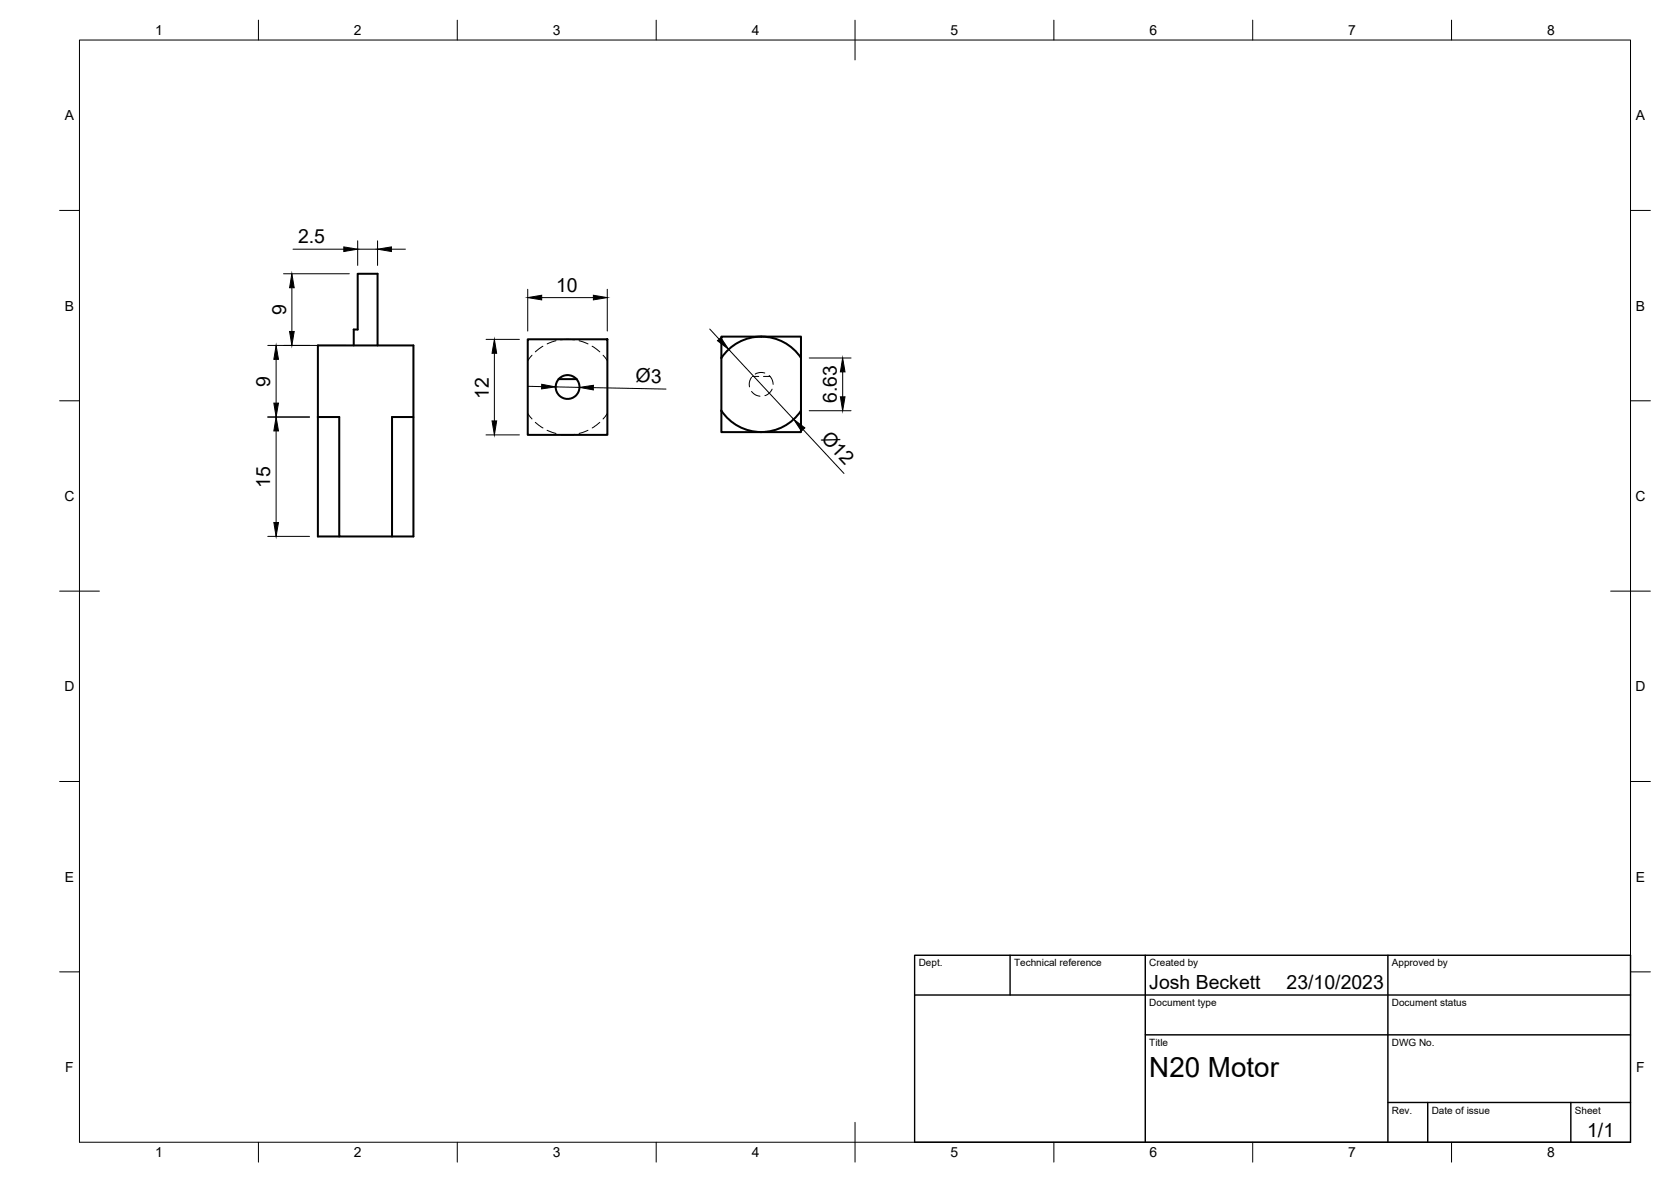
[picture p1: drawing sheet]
<svg xmlns="http://www.w3.org/2000/svg" width="420mm" height="297mm" viewBox="0 0 420 297" stroke-linecap="round" stroke-linejoin="round" font-family="sans-serif">
<!-- layer: Visible -->
<g fill="none" stroke="#000" stroke-width=".51">
<path d="M88.9 86.8v-4h1v-14h5v18M132.7 85.3h20v24h-20zM140.5 95.3h4.4M181.4 90a12 12 0 0 1 20 0M201.4 90v-5.4h-20v24h20v-5.4M201.4 90v13.2M79.9 104.8h5.4v30h13.3v-30h5.3v-18h-24v48h5.4M103.9 104.8v30h-5.3M181.4 103.2a12 12 0 0 0 20 0"/>
<circle cx="142.7" cy="97.3" r="3"/>
</g>
<!-- layer: Hidden -->
<g fill="none" stroke="#000" stroke-width=".25">
<path d="M133.8 89.3l-1.1 1.3M136.5 87l-1.9 1.4M139.8 85.6l-2.2 .8M141 85.4l1.7-.1 1.7 .1M145.6 85.6l2.2 .8M148.9 87l1.9 1.4M151.6 89.3l1.1 1.3M189 94.8l-.6 1.3 .1 1.1M189 98.4l.7 .7 1.4 .5M189.1 94.6h1.7M192 94.6h1.6M192.3 93.8l-1.2-.2-1.2 .4"/>
<path d="M193.4 94.4l.6 .8 .4 1.4M194.1 97.8l-.7 1-1.1 .6M132.7 103.9l1.1 1.4M134.6 106.1l1.9 1.5M137.6 108.1l2.2 .8M141 109.2l1.7 .1 1.7-.1M147.8 108.1l-2.2 .8M150.8 106.1l-1.9 1.5M152.7 103.9l-1.1 1.4"/>
</g>
<!-- layer: BORDER -->
<g fill="none" stroke="#000" stroke-width=".25">
<path d="M20 10.1h390v276.9h-390zM65 5.1v5M115 5.1v5M165 5.1v5M215 5.1v10M265 5.1v5M315 5.1v5M365 5.1v5M15 52.9h5M410 52.9h5M15 100.7h5M410 100.7h5"/>
<path d="M15 148.6h10M405 148.6h10M15 196.4h5M410 196.4h5M15 244.2h5M410 244.2h5M65 287v5M115 287v5M165 287v5M215 282.1v9.9M265 287v5M315 287v5"/>
<path d="M365 287v5"/>
</g>
<!-- layer: TITLEBLOCK -->
<path d="M230 240.1h180v46.9h-180zM230 250h180M254 240.1v9.9M288 240.1v46.9M349 240.1v46.9M288 260.1h122M349 277.1h61M359 277.1v9.9M395 277.1v9.9" fill="none" stroke="#000" stroke-width=".36"/>
<!-- layer: FD_Dimensions -->
<g fill="none" stroke="#000" stroke-width=".25">
<path d="M71.3 68.8h16.5M73.4 72.3v11M73.7 62.6h12.7M89.9 60.5v6.2M89.9 62.6h5M94.9 60.5v6.2M98.4 62.6h3.5M132.7 72.7v10.5M136.2 74.8h13M152.7 72.7v10.5M67.3 86.8h19.5M69.4 90.3v11"/>
<path d="M122.2 85.3h8.4M124.3 88.8v17M132.7 97.1l3.5 .1M139.7 97.2l6 .2M149.2 97.4l18.3 .4M178.5 82.7l2.3 2.5M183.2 87.8l16.4 17.6M203.5 90h10.5M211.9 93.5v6.2M67.3 104.8h10.5M69.4 108.3v23M122.2 109.3h8.4"/>
<path d="M201.9 107.9l10.3 11.1M203.5 103.2h10.5M67.3 134.8h10.5"/>
</g>
<g fill="#000" stroke="#000" stroke-width=".25">
<path d="M73.4 68.8l.6 3.5h-1.2zM86.4 62l3.5 .6-3.5 .6zM94.9 62.6l3.5-.6v1.2zM132.7 74.8l3.5-.6v1.2zM149.2 74.2l3.5 .6-3.5 .6zM69.4 86.8l.6 3.5h-1.1zM72.8 83.3h1.2l-.6 3.5zM124.3 85.3l.6 3.5h-1.2zM136.2 96.6l3.5 .6-3.5 .5zM145.7 97.4l3.5-.6v1.2zM180.4 85.6l.9-.8 1.9 3zM211.3 99.7h1.2l-.6 3.5z"/>
<path d="M211.9 90l.6 3.5h-1.2zM69.4 104.8l.6 3.5h-1.1zM68.9 101.3h1.1l-.6 3.5zM123.7 105.8h1.2l-.6 3.5zM199.6 105.4l2.8 2.1-.9 .8zM68.9 131.3h1.1l-.6 3.5z"/>
</g>
<text font-size="7" x="289" y="270.6">N20 Motor</text>
<g font-size="4.9">
<text x="74.9" y="61.2">2.5</text>
<text x="139.8" y="73.3">10</text>
<text x="71.9" y="79.1" transform="rotate(-90 71.9 79.1)">9</text>
<text x="68" y="97.2" transform="rotate(-90 68 97.2)">9</text>
<text x="122.9" y="100.1" transform="rotate(-90 122.9 100.1)">12</text>
<text x="159.8" y="96.1" transform="rotate(1 159.8 96.1)">Ø3</text>
<text x="210.4" y="101.3" transform="rotate(-90 210.4 101.3)">6.63</text>
<text x="206.3" y="110.3" transform="rotate(47 206.3 110.3)">Ø12</text>
<text x="68" y="122.7" transform="rotate(-90 68 122.7)">15</text>
<text x="289" y="248.5">Josh Beckett</text>
<text x="323.5" y="248.5">23/10/2023</text>
<text x="399.1" y="285.7">1/1</text>
</g>
<g font-size="3.5">
<text x="39" y="8.8">1</text>
<text x="89" y="8.8">2</text>
<text x="139" y="8.8">3</text>
<text x="189" y="8.8">4</text>
<text x="239" y="8.8">5</text>
<text x="289" y="8.8">6</text>
<text x="339" y="8.8">7</text>
<text x="389" y="8.8">8</text>
<text x="16.3" y="30.2">A</text>
<text x="411.3" y="30.2">A</text>
<text x="16.3" y="78">B</text>
<text x="411.3" y="78">B</text>
<text x="16.2" y="125.9">C</text>
<text x="411.2" y="125.9">C</text>
<text x="16.2" y="173.7">D</text>
<text x="411.2" y="173.7">D</text>
<text x="16.3" y="221.6">E</text>
<text x="411.3" y="221.6">E</text>
<text x="16.4" y="269.4">F</text>
<text x="411.4" y="269.4">F</text>
<text x="39" y="290.8">1</text>
<text x="89" y="290.8">2</text>
<text x="139" y="290.8">3</text>
<text x="189" y="290.8">4</text>
<text x="239" y="290.8">5</text>
<text x="289" y="290.8">6</text>
<text x="339" y="290.8">7</text>
<text x="389" y="290.8">8</text>
</g>
<g font-size="2.5">
<text x="231" y="242.9">Dept.</text>
<text x="255" y="242.9">Technical reference</text>
<text x="289" y="242.9">Created by</text>
<text x="350" y="242.9">Approved by</text>
<text x="289" y="252.8">Document type</text>
<text x="350" y="252.8">Document status</text>
<text x="289" y="262.9">Title</text>
<text x="350" y="262.9">DWG No.</text>
<text x="350" y="279.9">Rev.</text>
<text x="360" y="279.9">Date of issue</text>
<text x="396" y="279.9">Sheet</text>
</g>
</svg>
